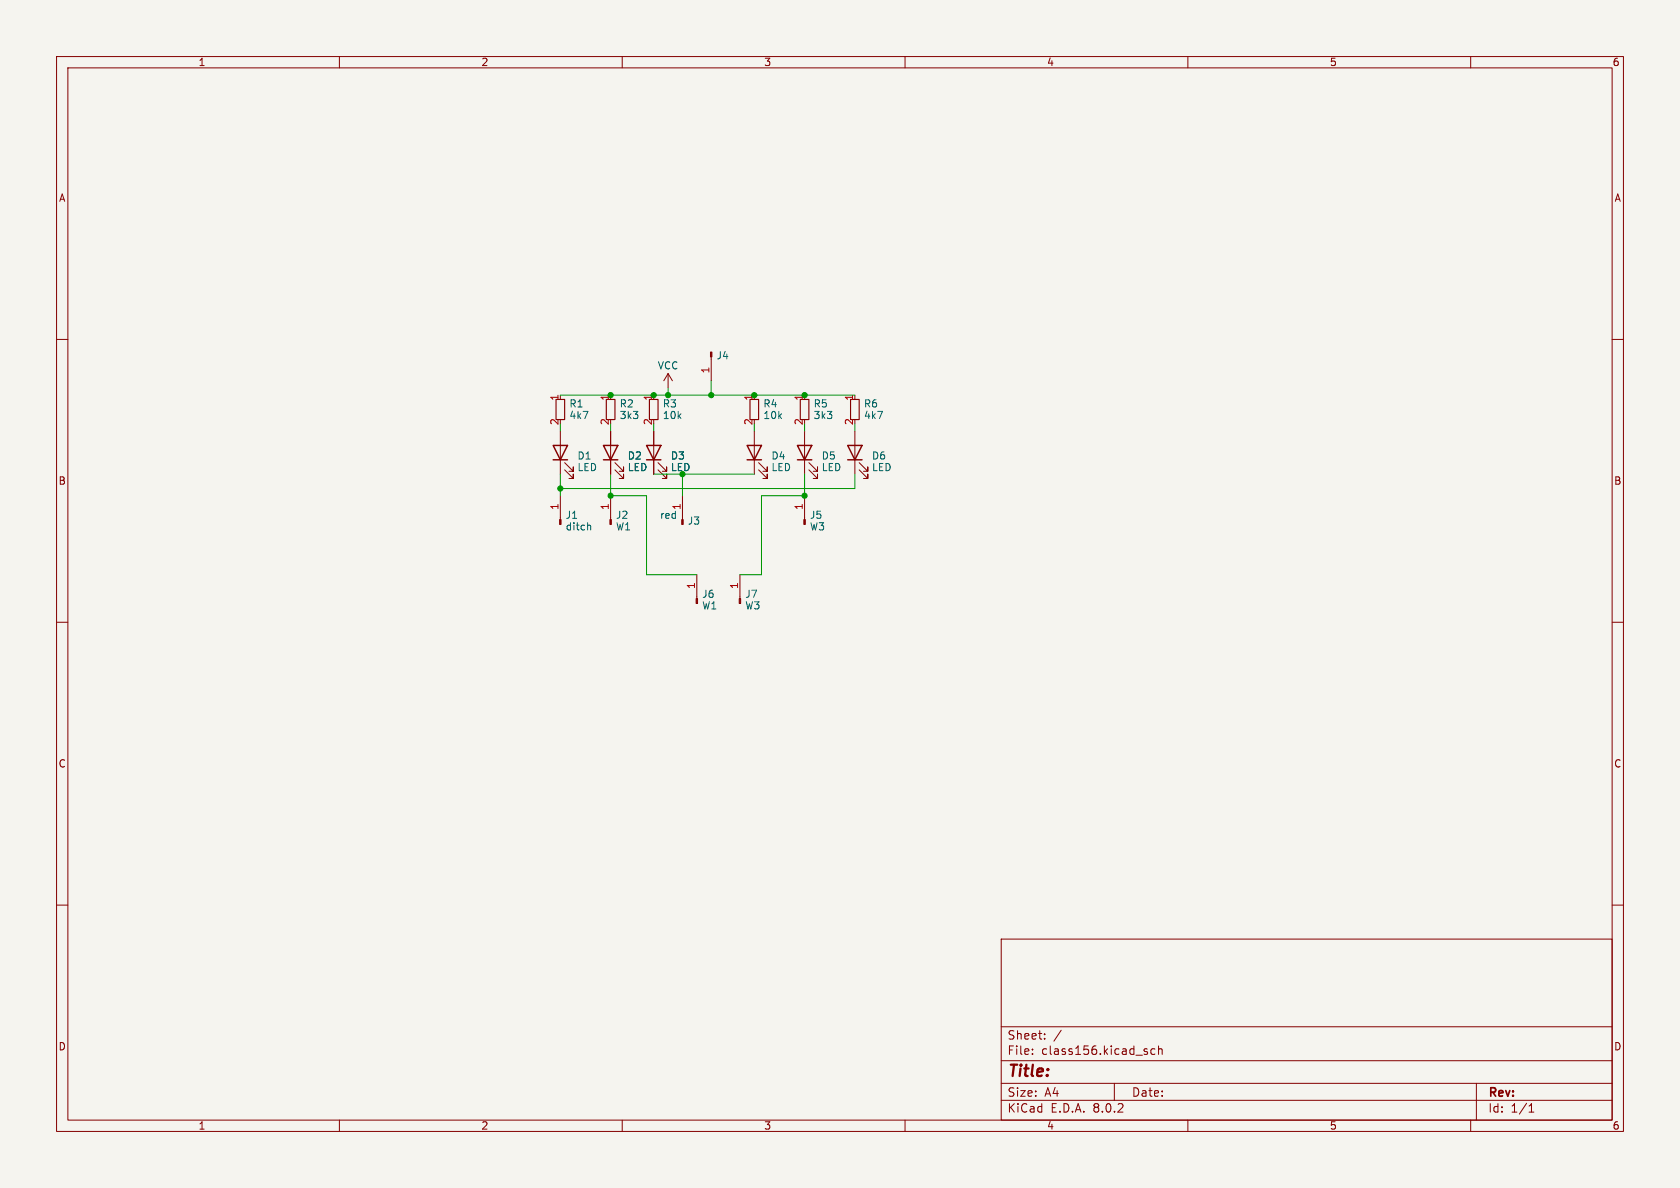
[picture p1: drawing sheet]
(kicad_sch (version 20230121) (generator eeschema)

 (paper "A4")

 (lib_symbols
  (symbol "Connector:Conn_01x01_Pin" (pin_names (offset 1.016) hide) (in_bom yes) (on_board yes)
   (property "Reference" "J" (at 0 2.54 0) (effects (font (size 1.27 1.27))))
   (property "Value" "Conn_01x01_Pin" (at 0 -2.54 0) (effects (font (size 1.27 1.27))))
   (property "Footprint" "" (at 0 0 0) (effects (font (size 1.27 1.27)) hide))
   (property "Datasheet" "~" (at 0 0 0) (effects (font (size 1.27 1.27)) hide))
   (property "ki_locked" "" (at 0 0 0) (effects (font (size 1.27 1.27))))
   (symbol "Conn_01x01_Pin_1_1"
    (polyline (pts (xy 1.27 0) (xy 0.8636 0)) (stroke (width 0.1524) (type default)) (fill (type none)))
    (rectangle (start 0.8636 0.127) (end 0 -0.127) (stroke (width 0.1524) (type default)) (fill (type outline)))
    (pin passive line (at 5.08 0 180) (length 3.81) (name "Pin_1" (effects (font (size 1.27 1.27)))) (number "1" (effects (font (size 1.27 1.27)))))))
  (symbol "Device:LED" (pin_numbers hide) (pin_names (offset 1.016) hide) (in_bom yes) (on_board yes)
   (property "Reference" "D" (at 0 2.54 0) (effects (font (size 1.27 1.27))))
   (property "Value" "LED" (at 0 -2.54 0) (effects (font (size 1.27 1.27))))
   (property "Footprint" "" (at 0 0 0) (effects (font (size 1.27 1.27)) hide))
   (property "Datasheet" "~" (at 0 0 0) (effects (font (size 1.27 1.27)) hide))
   (symbol "LED_0_1"
    (polyline (pts (xy -1.27 -1.27) (xy -1.27 1.27)) (stroke (width 0.254) (type default)) (fill (type none)))
    (polyline (pts (xy -1.27 0) (xy 1.27 0)) (stroke (width 0) (type default)) (fill (type none)))
    (polyline (pts (xy 1.27 -1.27) (xy 1.27 1.27) (xy -1.27 0) (xy 1.27 -1.27)) (stroke (width 0.254) (type default)) (fill (type none)))
    (polyline (pts (xy -3.048 -0.762) (xy -4.572 -2.286) (xy -3.81 -2.286) (xy -4.572 -2.286) (xy -4.572 -1.524)) (stroke (width 0) (type default)) (fill (type none)))
    (polyline (pts (xy -1.778 -0.762) (xy -3.302 -2.286) (xy -2.54 -2.286) (xy -3.302 -2.286) (xy -3.302 -1.524)) (stroke (width 0) (type default)) (fill (type none))))
   (symbol "LED_1_1"
    (pin passive line (at -3.81 0 0) (length 2.54) (name "K" (effects (font (size 1.27 1.27)))) (number "1" (effects (font (size 1.27 1.27)))))
    (pin passive line (at 3.81 0 180) (length 2.54) (name "A" (effects (font (size 1.27 1.27)))) (number "2" (effects (font (size 1.27 1.27)))))))
  (symbol "power:VCC" (power) (pin_names (offset 0)) (in_bom yes) (on_board yes)
   (property "Reference" "#PWR" (at 0 -3.81 0) (effects (font (size 1.27 1.27)) hide))
   (property "Value" "VCC" (at 0 3.81 0) (effects (font (size 1.27 1.27))))
   (property "Footprint" "" (at 0 0 0) (effects (font (size 1.27 1.27)) hide))
   (property "Datasheet" "" (at 0 0 0) (effects (font (size 1.27 1.27)) hide))
   (symbol "VCC_0_1"
    (polyline (pts (xy -0.762 1.27) (xy 0 2.54)) (stroke (width 0) (type default)) (fill (type none)))
    (polyline (pts (xy 0 0) (xy 0 2.54)) (stroke (width 0) (type default)) (fill (type none)))
    (polyline (pts (xy 0 2.54) (xy 0.762 1.27)) (stroke (width 0) (type default)) (fill (type none))))
   (symbol "VCC_1_1"
    (pin power_in line (at 0 0 90) (length 0) hide (name "VCC" (effects (font (size 1.27 1.27)))) (number "1" (effects (font (size 1.27 1.27)))))))
  (symbol "resistors_0603:R_10k_0603" (in_bom yes) (on_board yes)
   (property "Reference" "R" (at 1.27 2.54 0) (effects (font (size 1.27 1.27))))
   (property "Value" "10k" (at 2.54 -2.54 0) (effects (font (size 1.27 1.27))))
   (property "Footprint" "custom_kicad_lib_sk:R_0603_smalltext" (at 2.54 2.54 0) (effects (font (size 1.27 1.27)) hide))
   (property "Datasheet" "" (at -2.54 0 0) (effects (font (size 1.27 1.27)) hide))
   (property "JLCPCB Part#" "C25804" (at 0 0 0) (effects (font (size 1.27 1.27)) hide))
   (symbol "R_10k_0603_0_1"
    (rectangle (start -0.762 1.778) (end 0.762 -1.778) (stroke (width 0.2032) (type default)) (fill (type none))))
   (symbol "R_10k_0603_1_1"
    (pin passive line (at 0 2.54 270) (length 0.762) (name "~" (effects (font (size 1.27 1.27)))) (number "1" (effects (font (size 1.27 1.27)))))
    (pin passive line (at 0 -2.54 90) (length 0.762) (name "~" (effects (font (size 1.27 1.27)))) (number "2" (effects (font (size 1.27 1.27)))))))
  (symbol "resistors_0603:R_3k3_0603" (in_bom yes) (on_board yes)
   (property "Reference" "R" (at 1.27 2.54 0) (effects (font (size 1.27 1.27))))
   (property "Value" "3k3" (at 2.54 -2.54 0) (effects (font (size 1.27 1.27))))
   (property "Footprint" "custom_kicad_lib_sk:R_0603_smalltext" (at 2.54 2.54 0) (effects (font (size 1.27 1.27)) hide))
   (property "Datasheet" "" (at -2.54 0 0) (effects (font (size 1.27 1.27)) hide))
   (property "JLCPCB Part#" "C22978" (at 0 0 0) (effects (font (size 1.27 1.27)) hide))
   (symbol "R_3k3_0603_0_1"
    (rectangle (start -0.762 1.778) (end 0.762 -1.778) (stroke (width 0.2032) (type default)) (fill (type none))))
   (symbol "R_3k3_0603_1_1"
    (pin passive line (at 0 2.54 270) (length 0.762) (name "~" (effects (font (size 1.27 1.27)))) (number "1" (effects (font (size 1.27 1.27)))))
    (pin passive line (at 0 -2.54 90) (length 0.762) (name "~" (effects (font (size 1.27 1.27)))) (number "2" (effects (font (size 1.27 1.27)))))))
  (symbol "resistors_0603:R_4k7_0603" (in_bom yes) (on_board yes)
   (property "Reference" "R" (at 1.27 2.54 0) (effects (font (size 1.27 1.27))))
   (property "Value" "4k7" (at 2.54 -2.54 0) (effects (font (size 1.27 1.27))))
   (property "Footprint" "custom_kicad_lib_sk:R_0603_smalltext" (at 2.54 2.54 0) (effects (font (size 1.27 1.27)) hide))
   (property "Datasheet" "" (at -2.54 0 0) (effects (font (size 1.27 1.27)) hide))
   (property "JLCPCB Part#" "C23162" (at 0 0 0) (effects (font (size 1.27 1.27)) hide))
   (symbol "R_4k7_0603_0_1"
    (rectangle (start -0.762 1.778) (end 0.762 -1.778) (stroke (width 0.2032) (type default)) (fill (type none))))
   (symbol "R_4k7_0603_1_1"
    (pin passive line (at 0 2.54 270) (length 0.762) (name "~" (effects (font (size 1.27 1.27)))) (number "1" (effects (font (size 1.27 1.27)))))
    (pin passive line (at 0 -2.54 90) (length 0.762) (name "~" (effects (font (size 1.27 1.27)))) (number "2" (effects (font (size 1.27 1.27))))))))

 (junction (at 99.06 86.36) (diameter 0) (color 0 0 0 0))
 (junction (at 115.57 69.85) (diameter 0) (color 0 0 0 0))
 (junction (at 133.35 69.85) (diameter 0) (color 0 0 0 0))
 (junction (at 120.65 83.82) (diameter 0) (color 0 0 0 0))
 (junction (at 125.73 69.85) (diameter 0) (color 0 0 0 0))
 (junction (at 107.95 69.85) (diameter 0) (color 0 0 0 0))
 (junction (at 142.24 87.63) (diameter 0) (color 0 0 0 0))
 (junction (at 107.95 87.63) (diameter 0) (color 0 0 0 0))
 (junction (at 142.24 69.85) (diameter 0) (color 0 0 0 0))
 (junction (at 118.11 69.85) (diameter 0) (color 0 0 0 0))

 (wire (pts (xy 133.35 74.93) (xy 133.35 76.2)) (stroke (width 0) (type default)))
 (wire (pts (xy 130.81 101.6) (xy 134.62 101.6)) (stroke (width 0) (type default)))
 (wire (pts (xy 133.35 69.85) (xy 142.24 69.85)) (stroke (width 0) (type default)))
 (wire (pts (xy 142.24 74.93) (xy 142.24 76.2)) (stroke (width 0) (type default)))
 (wire (pts (xy 114.3 87.63) (xy 114.3 101.6)) (stroke (width 0) (type default)))
 (wire (pts (xy 125.73 69.85) (xy 133.35 69.85)) (stroke (width 0) (type default)))
 (wire (pts (xy 99.06 74.93) (xy 99.06 76.2)) (stroke (width 0) (type default)))
 (wire (pts (xy 118.11 69.85) (xy 125.73 69.85)) (stroke (width 0) (type default)))
 (wire (pts (xy 151.13 86.36) (xy 151.13 83.82)) (stroke (width 0) (type default)))
 (wire (pts (xy 142.24 69.85) (xy 151.13 69.85)) (stroke (width 0) (type default)))
 (wire (pts (xy 134.62 87.63) (xy 142.24 87.63)) (stroke (width 0) (type default)))
 (wire (pts (xy 107.95 69.85) (xy 115.57 69.85)) (stroke (width 0) (type default)))
 (wire (pts (xy 118.11 68.58) (xy 118.11 69.85)) (stroke (width 0) (type default)))
 (wire (pts (xy 99.06 69.85) (xy 107.95 69.85)) (stroke (width 0) (type default)))
 (wire (pts (xy 107.95 83.82) (xy 107.95 87.63)) (stroke (width 0) (type default)))
 (wire (pts (xy 115.57 69.85) (xy 118.11 69.85)) (stroke (width 0) (type default)))
 (wire (pts (xy 115.57 83.82) (xy 120.65 83.82)) (stroke (width 0) (type default)))
 (wire (pts (xy 107.95 87.63) (xy 114.3 87.63)) (stroke (width 0) (type default)))
 (wire (pts (xy 99.06 86.36) (xy 151.13 86.36)) (stroke (width 0) (type default)))
 (wire (pts (xy 120.65 83.82) (xy 120.65 87.63)) (stroke (width 0) (type default)))
 (wire (pts (xy 134.62 101.6) (xy 134.62 87.63)) (stroke (width 0) (type default)))
 (wire (pts (xy 142.24 83.82) (xy 142.24 87.63)) (stroke (width 0) (type default)))
 (wire (pts (xy 151.13 74.93) (xy 151.13 76.2)) (stroke (width 0) (type default)))
 (wire (pts (xy 115.57 74.93) (xy 115.57 76.2)) (stroke (width 0) (type default)))
 (wire (pts (xy 99.06 83.82) (xy 99.06 86.36)) (stroke (width 0) (type default)))
 (wire (pts (xy 114.3 101.6) (xy 123.19 101.6)) (stroke (width 0) (type default)))
 (wire (pts (xy 125.73 67.31) (xy 125.73 69.85)) (stroke (width 0) (type default)))
 (wire (pts (xy 107.95 74.93) (xy 107.95 76.2)) (stroke (width 0) (type default)))
 (wire (pts (xy 120.65 83.82) (xy 133.35 83.82)) (stroke (width 0) (type default)))
 (wire (pts (xy 99.06 86.36) (xy 99.06 87.63)) (stroke (width 0) (type default)))

 (symbol (lib_id "power:VCC") (at 118.11 68.58 0) (unit 1) (in_bom yes) (on_board yes) (dnp no) (fields_autoplaced)
  (property "Reference" "#PWR0101" (at 118.11 72.39 0) (effects (font (size 1.27 1.27)) hide))
  (property "Value" "VCC" (at 118.11 64.635 0) (effects (font (size 1.27 1.27))))
  (property "Footprint" "" (at 118.11 68.58 0) (effects (font (size 1.27 1.27)) hide))
  (property "Datasheet" "" (at 118.11 68.58 0) (effects (font (size 1.27 1.27)) hide)) (pin "1"))

 (symbol (lib_id "resistors_0603:R_10k_0603") (at 115.57 72.39 0) (unit 1) (in_bom yes) (on_board yes) (dnp no) (fields_autoplaced)
  (property "Reference" "R3" (at 117.0686 71.366 0) (effects (font (size 1.27 1.27)) (justify left)))
  (property "Value" "10k" (at 117.0686 73.414 0) (effects (font (size 1.27 1.27)) (justify left)))
  (property "Footprint" "custom_kicad_lib_sk:R_0603_smalltext" (at 118.11 69.85 0) (effects (font (size 1.27 1.27)) hide))
  (property "Datasheet" "" (at 113.03 72.39 0) (effects (font (size 1.27 1.27)) hide))
  (property "JLCPCB Part#" "C25804" (at 115.57 72.39 0) (effects (font (size 1.27 1.27)) hide)) (pin "1") (pin "2"))

 (symbol (lib_id "Device:LED") (at 107.95 80.01 90) (unit 1) (in_bom yes) (on_board yes) (dnp no) (fields_autoplaced)
  (property "Reference" "D2" (at 110.871 80.5735 90) (effects (font (size 1.27 1.27)) (justify right)))
  (property "Value" "LED" (at 110.871 82.6215 90) (effects (font (size 1.27 1.27)) (justify right)))
  (property "Footprint" "LED_SMD:LED_0603_1608Metric_Pad1.05x0.95mm_HandSolder" (at 107.95 80.01 0) (effects (font (size 1.27 1.27)) hide))
  (property "Datasheet" "~" (at 107.95 80.01 0) (effects (font (size 1.27 1.27)) hide)) (pin "1") (pin "2"))

 (symbol (lib_id "Device:LED") (at 151.13 80.01 90) (unit 1) (in_bom yes) (on_board yes) (dnp no) (fields_autoplaced)
  (property "Reference" "D6" (at 154.051 80.5735 90) (effects (font (size 1.27 1.27)) (justify right)))
  (property "Value" "LED" (at 154.051 82.6215 90) (effects (font (size 1.27 1.27)) (justify right)))
  (property "Footprint" "LED_SMD:LED_0603_1608Metric_Pad1.05x0.95mm_HandSolder" (at 151.13 80.01 0) (effects (font (size 1.27 1.27)) hide))
  (property "Datasheet" "~" (at 151.13 80.01 0) (effects (font (size 1.27 1.27)) hide)) (pin "1") (pin "2"))

 (symbol (lib_id "Device:LED") (at 99.06 80.01 90) (unit 1) (in_bom yes) (on_board yes) (dnp no) (fields_autoplaced)
  (property "Reference" "D1" (at 101.981 80.5735 90) (effects (font (size 1.27 1.27)) (justify right)))
  (property "Value" "LED" (at 101.981 82.6215 90) (effects (font (size 1.27 1.27)) (justify right)))
  (property "Footprint" "LED_SMD:LED_0603_1608Metric_Pad1.05x0.95mm_HandSolder" (at 99.06 80.01 0) (effects (font (size 1.27 1.27)) hide))
  (property "Datasheet" "~" (at 99.06 80.01 0) (effects (font (size 1.27 1.27)) hide)) (pin "1") (pin "2"))

 (symbol (lib_id "Device:LED") (at 133.35 80.01 90) (unit 1) (in_bom yes) (on_board yes) (dnp no) (fields_autoplaced)
  (property "Reference" "D4" (at 136.271 80.5735 90) (effects (font (size 1.27 1.27)) (justify right)))
  (property "Value" "LED" (at 136.271 82.6215 90) (effects (font (size 1.27 1.27)) (justify right)))
  (property "Footprint" "LED_SMD:LED_0603_1608Metric_Pad1.05x0.95mm_HandSolder" (at 133.35 80.01 0) (effects (font (size 1.27 1.27)) hide))
  (property "Datasheet" "~" (at 133.35 80.01 0) (effects (font (size 1.27 1.27)) hide)) (pin "1") (pin "2"))

 (symbol (lib_id "resistors_0603:R_4k7_0603") (at 99.06 72.39 0) (unit 1) (in_bom yes) (on_board yes) (dnp no) (fields_autoplaced)
  (property "Reference" "R1" (at 100.5586 71.366 0) (effects (font (size 1.27 1.27)) (justify left)))
  (property "Value" "4k7" (at 100.5586 73.414 0) (effects (font (size 1.27 1.27)) (justify left)))
  (property "Footprint" "custom_kicad_lib_sk:R_0603_smalltext" (at 101.6 69.85 0) (effects (font (size 1.27 1.27)) hide))
  (property "Datasheet" "" (at 96.52 72.39 0) (effects (font (size 1.27 1.27)) hide))
  (property "JLCPCB Part#" "C23162" (at 99.06 72.39 0) (effects (font (size 1.27 1.27)) hide)) (pin "1") (pin "2"))

 (symbol (lib_id "resistors_0603:R_3k3_0603") (at 107.95 72.39 0) (unit 1) (in_bom yes) (on_board yes) (dnp no) (fields_autoplaced)
  (property "Reference" "R2" (at 109.4486 71.366 0) (effects (font (size 1.27 1.27)) (justify left)))
  (property "Value" "3k3" (at 109.4486 73.414 0) (effects (font (size 1.27 1.27)) (justify left)))
  (property "Footprint" "custom_kicad_lib_sk:R_0603_smalltext" (at 110.49 69.85 0) (effects (font (size 1.27 1.27)) hide))
  (property "Datasheet" "" (at 105.41 72.39 0) (effects (font (size 1.27 1.27)) hide))
  (property "JLCPCB Part#" "C22978" (at 107.95 72.39 0) (effects (font (size 1.27 1.27)) hide)) (pin "1") (pin "2"))

 (symbol (lib_id "Device:LED") (at 142.24 80.01 90) (unit 1) (in_bom yes) (on_board yes) (dnp no) (fields_autoplaced)
  (property "Reference" "D5" (at 145.161 80.5735 90) (effects (font (size 1.27 1.27)) (justify right)))
  (property "Value" "LED" (at 145.161 82.6215 90) (effects (font (size 1.27 1.27)) (justify right)))
  (property "Footprint" "LED_SMD:LED_0603_1608Metric_Pad1.05x0.95mm_HandSolder" (at 142.24 80.01 0) (effects (font (size 1.27 1.27)) hide))
  (property "Datasheet" "~" (at 142.24 80.01 0) (effects (font (size 1.27 1.27)) hide)) (pin "1") (pin "2"))

 (symbol (lib_id "Device:LED") (at 115.57 80.01 90) (unit 1) (in_bom yes) (on_board yes) (dnp no) (fields_autoplaced)
  (property "Reference" "D3" (at 118.491 80.5735 90) (effects (font (size 1.27 1.27)) (justify right)))
  (property "Value" "LED" (at 118.491 82.6215 90) (effects (font (size 1.27 1.27)) (justify right)))
  (property "Footprint" "LED_SMD:LED_0603_1608Metric_Pad1.05x0.95mm_HandSolder" (at 115.57 80.01 0) (effects (font (size 1.27 1.27)) hide))
  (property "Datasheet" "~" (at 115.57 80.01 0) (effects (font (size 1.27 1.27)) hide)) (pin "1") (pin "2"))

 (symbol (lib_id "resistors_0603:R_10k_0603") (at 133.35 72.39 0) (unit 1) (in_bom yes) (on_board yes) (dnp no) (fields_autoplaced)
  (property "Reference" "R4" (at 134.8486 71.366 0) (effects (font (size 1.27 1.27)) (justify left)))
  (property "Value" "10k" (at 134.8486 73.414 0) (effects (font (size 1.27 1.27)) (justify left)))
  (property "Footprint" "custom_kicad_lib_sk:R_0603_smalltext" (at 135.89 69.85 0) (effects (font (size 1.27 1.27)) hide))
  (property "Datasheet" "" (at 130.81 72.39 0) (effects (font (size 1.27 1.27)) hide))
  (property "JLCPCB Part#" "C25804" (at 133.35 72.39 0) (effects (font (size 1.27 1.27)) hide)) (pin "1") (pin "2"))

 (symbol (lib_id "Connector:Conn_01x01_Pin") (at 125.73 62.23 270) (unit 1) (in_bom yes) (on_board yes) (dnp no) (fields_autoplaced)
  (property "Reference" "J4" (at 126.5682 62.865 90) (effects (font (size 1.27 1.27)) (justify left)))
  (property "Value" "Conn_01x01_Pin" (at 126.5682 63.889 90) (effects (font (size 1.27 1.27)) (justify left) hide))
  (property "Footprint" "Connector_Wire:SolderWirePad_1x01_SMD_1x2mm" (at 125.73 62.23 0) (effects (font (size 1.27 1.27)) hide))
  (property "Datasheet" "~" (at 125.73 62.23 0) (effects (font (size 1.27 1.27)) hide)) (pin "1"))

 (symbol (lib_id "resistors_0603:R_3k3_0603") (at 142.24 72.39 0) (unit 1) (in_bom yes) (on_board yes) (dnp no) (fields_autoplaced)
  (property "Reference" "R5" (at 143.7386 71.366 0) (effects (font (size 1.27 1.27)) (justify left)))
  (property "Value" "3k3" (at 143.7386 73.414 0) (effects (font (size 1.27 1.27)) (justify left)))
  (property "Footprint" "custom_kicad_lib_sk:R_0603_smalltext" (at 144.78 69.85 0) (effects (font (size 1.27 1.27)) hide))
  (property "Datasheet" "" (at 139.7 72.39 0) (effects (font (size 1.27 1.27)) hide))
  (property "JLCPCB Part#" "C22978" (at 142.24 72.39 0) (effects (font (size 1.27 1.27)) hide)) (pin "1") (pin "2"))

 (symbol (lib_id "resistors_0603:R_4k7_0603") (at 151.13 72.39 0) (unit 1) (in_bom yes) (on_board yes) (dnp no) (fields_autoplaced)
  (property "Reference" "R6" (at 152.6286 71.366 0) (effects (font (size 1.27 1.27)) (justify left)))
  (property "Value" "4k7" (at 152.6286 73.414 0) (effects (font (size 1.27 1.27)) (justify left)))
  (property "Footprint" "custom_kicad_lib_sk:R_0603_smalltext" (at 153.67 69.85 0) (effects (font (size 1.27 1.27)) hide))
  (property "Datasheet" "" (at 148.59 72.39 0) (effects (font (size 1.27 1.27)) hide))
  (property "JLCPCB Part#" "C23162" (at 151.13 72.39 0) (effects (font (size 1.27 1.27)) hide)) (pin "1") (pin "2"))

 (symbol (lib_id "Connector:Conn_01x01_Pin") (at 120.65 92.71 90) (unit 1) (in_bom yes) (on_board yes) (dnp no) (fields_autoplaced)
  (property "Reference" "J3" (at 121.4882 92.075 90) (effects (font (size 1.27 1.27)) (justify right)))
  (property "Value" "red" (at 119.8118 91.051 90) (effects (font (size 1.27 1.27)) (justify left)))
  (property "Footprint" "Connector_Wire:SolderWirePad_1x01_SMD_1x2mm" (at 120.65 92.71 0) (effects (font (size 1.27 1.27)) hide))
  (property "Datasheet" "~" (at 120.65 92.71 0) (effects (font (size 1.27 1.27)) hide)) (pin "1"))

 (symbol (lib_id "Connector:Conn_01x01_Pin") (at 142.24 92.71 90) (unit 1) (in_bom yes) (on_board yes) (dnp no) (fields_autoplaced)
  (property "Reference" "J5" (at 143.0782 91.051 90) (effects (font (size 1.27 1.27)) (justify right)))
  (property "Value" "W3" (at 143.0782 93.099 90) (effects (font (size 1.27 1.27)) (justify right)))
  (property "Footprint" "Connector_Wire:SolderWirePad_1x01_SMD_1x2mm" (at 142.24 92.71 0) (effects (font (size 1.27 1.27)) hide))
  (property "Datasheet" "~" (at 142.24 92.71 0) (effects (font (size 1.27 1.27)) hide)) (pin "1"))

 (symbol (lib_id "Connector:Conn_01x01_Pin") (at 99.06 92.71 90) (unit 1) (in_bom yes) (on_board yes) (dnp no) (fields_autoplaced)
  (property "Reference" "J1" (at 99.8982 91.051 90) (effects (font (size 1.27 1.27)) (justify right)))
  (property "Value" "ditch" (at 99.8982 93.099 90) (effects (font (size 1.27 1.27)) (justify right)))
  (property "Footprint" "Connector_Wire:SolderWirePad_1x01_SMD_1x2mm" (at 99.06 92.71 0) (effects (font (size 1.27 1.27)) hide))
  (property "Datasheet" "~" (at 99.06 92.71 0) (effects (font (size 1.27 1.27)) hide)) (pin "1"))

 (symbol (lib_id "Connector:Conn_01x01_Pin") (at 130.81 106.68 90) (unit 1) (in_bom yes) (on_board yes) (dnp no) (fields_autoplaced)
  (property "Reference" "J7" (at 131.6482 105.021 90) (effects (font (size 1.27 1.27)) (justify right)))
  (property "Value" "W3" (at 131.6482 107.069 90) (effects (font (size 1.27 1.27)) (justify right)))
  (property "Footprint" "Connector_Wire:SolderWirePad_1x01_SMD_1x2mm" (at 130.81 106.68 0) (effects (font (size 1.27 1.27)) hide))
  (property "Datasheet" "~" (at 130.81 106.68 0) (effects (font (size 1.27 1.27)) hide)) (pin "1"))

 (symbol (lib_id "Connector:Conn_01x01_Pin") (at 107.95 92.71 90) (unit 1) (in_bom yes) (on_board yes) (dnp no) (fields_autoplaced)
  (property "Reference" "J2" (at 108.7882 91.051 90) (effects (font (size 1.27 1.27)) (justify right)))
  (property "Value" "W1" (at 108.7882 93.099 90) (effects (font (size 1.27 1.27)) (justify right)))
  (property "Footprint" "Connector_Wire:SolderWirePad_1x01_SMD_1x2mm" (at 107.95 92.71 0) (effects (font (size 1.27 1.27)) hide))
  (property "Datasheet" "~" (at 107.95 92.71 0) (effects (font (size 1.27 1.27)) hide)) (pin "1"))

 (symbol (lib_id "Connector:Conn_01x01_Pin") (at 123.19 106.68 90) (unit 1) (in_bom yes) (on_board yes) (dnp no) (fields_autoplaced)
  (property "Reference" "J6" (at 124.0282 105.021 90) (effects (font (size 1.27 1.27)) (justify right)))
  (property "Value" "W1" (at 124.0282 107.069 90) (effects (font (size 1.27 1.27)) (justify right)))
  (property "Footprint" "Connector_Wire:SolderWirePad_1x01_SMD_1x2mm" (at 123.19 106.68 0) (effects (font (size 1.27 1.27)) hide))
  (property "Datasheet" "~" (at 123.19 106.68 0) (effects (font (size 1.27 1.27)) hide)) (pin "1"))

 (sheet_instances (path "" (page "1"))))
